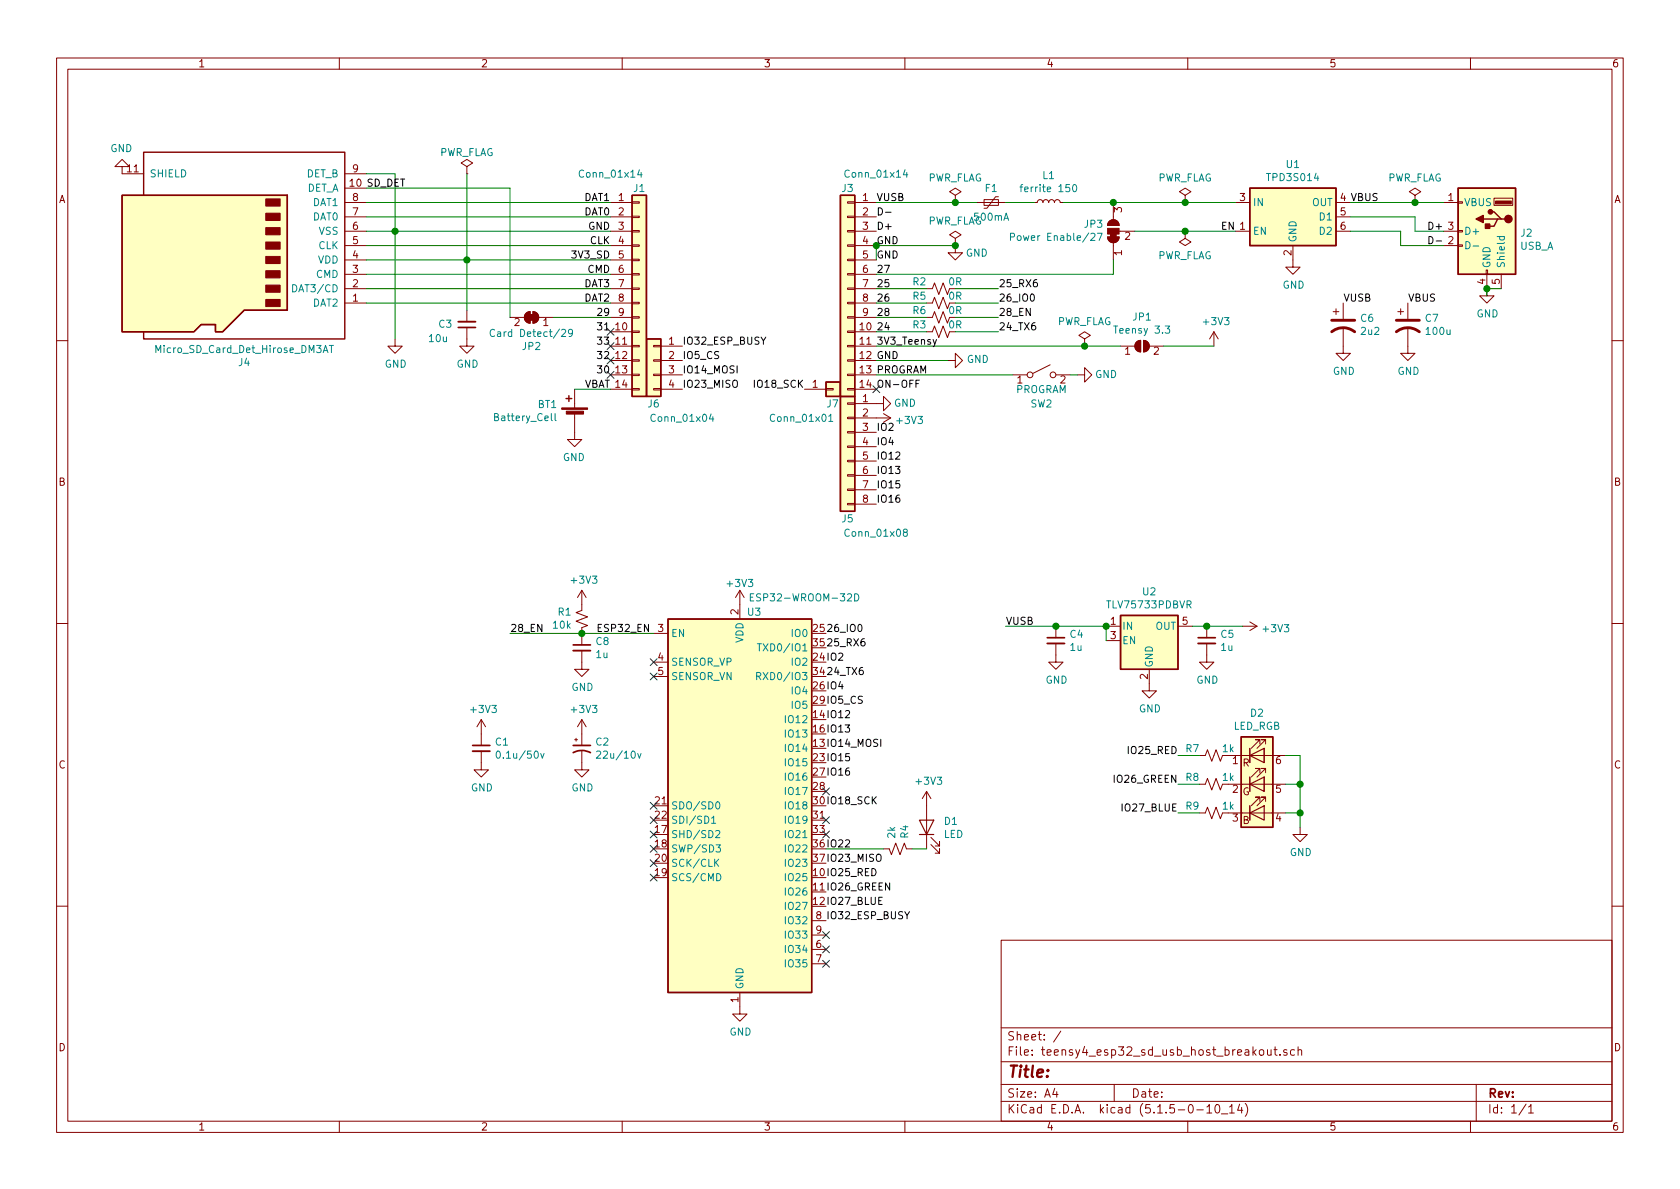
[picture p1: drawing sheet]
EESchema Schematic File Version 4
EELAYER 30 0
EELAYER END
$Descr A4 11693 8268
encoding utf-8
Sheet 1 1
Title ""
Date ""
Rev ""
Comp ""
Comment1 ""
Comment2 ""
Comment3 ""
Comment4 ""
$EndDescr
$Comp
L Connector:USB_A J2
U 1 1
P 10350 1600
F 0 "J2" H 10120 1589 50  0000 R CNN
F 1 "USB_A" H 10120 1498 50  0000 R CNN
F 2 "USB_A_Receptacle_SMD_Wuerth_629104190121:USB_A_Receptacle_SMD_Wuerth_629104190121_Narrow" H 10500 1550 50  0001 C CNN
F 3 " ~" H 10500 1550 50  0001 C CNN
F 4 "732-11179-1-ND" H 10350 1600 50  0001 C CNN "Digikey"
	1    10350 1600
	-1   0    0    -1  
$EndComp
Text Label 6100 1400 0    50   ~ 0
VUSB
Text Label 6100 1500 0    50   ~ 0
D-
Text Label 6100 1600 0    50   ~ 0
D+
Text Label 6100 1700 0    50   ~ 0
GND
Text Label 6100 1800 0    50   ~ 0
GND
Text Label 6100 1900 0    50   ~ 0
27
$Comp
L Power_Protection:TPD3S014 U1
U 1 1
P 9000 1500
F 0 "U1" H 9000 1867 50  0000 C CNN
F 1 "TPD3S014" H 9000 1776 50  0000 C CNN
F 2 "Package_TO_SOT_SMD:SOT-23-6" H 9000 1850 50  0001 C CNN
F 3 "http://www.ti.com/lit/ds/symlink/tpd3s014.pdf" H 8800 1750 50  0001 C CNN
F 4 "296-38835-1-ND" H 9000 1500 50  0001 C CNN "Digikey"
	1    9000 1500
	1    0    0    -1  
$EndComp
Wire Wire Line
	6100 1700 6100 1800
$Comp
L power:GND #PWR0102
U 1 1
P 6650 1700
F 0 "#PWR0102" H 6650 1450 50  0001 C CNN
F 1 "GND" H 6800 1650 50  0000 C CNN
F 2 "" H 6650 1700 50  0001 C CNN
F 3 "" H 6650 1700 50  0001 C CNN
	1    6650 1700
	1    0    0    -1  
$EndComp
Wire Wire Line
	9400 1400 9850 1400
$Comp
L power:GND #PWR0103
U 1 1
P 10350 2000
F 0 "#PWR0103" H 10350 1750 50  0001 C CNN
F 1 "GND" H 10355 1827 50  0000 C CNN
F 2 "" H 10350 2000 50  0001 C CNN
F 3 "" H 10350 2000 50  0001 C CNN
	1    10350 2000
	1    0    0    -1  
$EndComp
Wire Wire Line
	10350 2050 10350 2000
Connection ~ 10350 2000
Wire Wire Line
	10450 2000 10350 2000
$Comp
L Device:CP1 C7
U 1 1
P 9800 2250
F 0 "C7" H 9915 2296 50  0000 L CNN
F 1 "100u" H 9915 2205 50  0000 L CNN
F 2 "Capacitor_SMD:C_1206_3216Metric_Pad1.42x1.75mm_HandSolder" H 9800 2250 50  0001 C CNN
F 3 "~" H 9800 2250 50  0001 C CNN
F 4 "‎478-12404-1-ND‎" H 9800 2250 50  0001 C CNN "Digikey"
	1    9800 2250
	1    0    0    -1  
$EndComp
$Comp
L Device:CP1 C6
U 1 1
P 9350 2250
F 0 "C6" H 9465 2296 50  0000 L CNN
F 1 "2u2" H 9465 2205 50  0000 L CNN
F 2 "Capacitor_SMD:C_0805_2012Metric_Pad1.15x1.40mm_HandSolder" H 9350 2250 50  0001 C CNN
F 3 "~" H 9350 2250 50  0001 C CNN
F 4 "1276-1188-1-ND" H 9350 2250 50  0001 C CNN "Digikey"
	1    9350 2250
	1    0    0    -1  
$EndComp
$Comp
L power:GND #PWR0104
U 1 1
P 9350 2400
F 0 "#PWR0104" H 9350 2150 50  0001 C CNN
F 1 "GND" H 9355 2227 50  0000 C CNN
F 2 "" H 9350 2400 50  0001 C CNN
F 3 "" H 9350 2400 50  0001 C CNN
	1    9350 2400
	1    0    0    -1  
$EndComp
$Comp
L power:GND #PWR0105
U 1 1
P 9800 2400
F 0 "#PWR0105" H 9800 2150 50  0001 C CNN
F 1 "GND" H 9805 2227 50  0000 C CNN
F 2 "" H 9800 2400 50  0001 C CNN
F 3 "" H 9800 2400 50  0001 C CNN
	1    9800 2400
	1    0    0    -1  
$EndComp
Text Label 9350 2100 0    50   ~ 0
VUSB
Text Label 9800 2100 0    50   ~ 0
VBUS
Text Label 9400 1400 0    50   ~ 0
VBUS
$Comp
L Device:Polyfuse_Small F1
U 1 1
P 6900 1400
F 0 "F1" V 6800 1400 50  0000 C CNN
F 1 "500mA" V 7000 1400 50  0000 C CNN
F 2 "Inductor_SMD:L_0805_2012Metric_Pad1.15x1.40mm_HandSolder" H 6950 1200 50  0001 L CNN
F 3 "~" H 6900 1400 50  0001 C CNN
F 4 "507-1813-1-ND" V 6900 1400 50  0001 C CNN "Digikey"
	1    6900 1400
	0    1    1    0   
$EndComp
Wire Wire Line
	6100 1400 6650 1400
$Comp
L Device:L_Small L1
U 1 1
P 7300 1400
F 0 "L1" V 7485 1400 50  0000 C CNN
F 1 "ferrite 150" V 7394 1400 50  0000 C CNN
F 2 "Inductor_SMD:L_0805_2012Metric_Pad1.15x1.40mm_HandSolder" H 7300 1400 50  0001 C CNN
F 3 "~" H 7300 1400 50  0001 C CNN
F 4 "‎490-1038-1-ND‎" V 7300 1400 50  0001 C CNN "Digikey"
	1    7300 1400
	0    -1   -1   0   
$EndComp
Wire Wire Line
	7000 1400 7200 1400
Wire Wire Line
	8600 1400 8250 1400
Text Label 10050 1600 2    50   ~ 0
D+
Text Label 10050 1700 2    50   ~ 0
D-
$Comp
L power:GND #PWR0106
U 1 1
P 9000 1800
F 0 "#PWR0106" H 9000 1550 50  0001 C CNN
F 1 "GND" H 9005 1627 50  0000 C CNN
F 2 "" H 9000 1800 50  0001 C CNN
F 3 "" H 9000 1800 50  0001 C CNN
	1    9000 1800
	1    0    0    -1  
$EndComp
$Comp
L power:PWR_FLAG #FLG0101
U 1 1
P 6650 1700
F 0 "#FLG0101" H 6650 1775 50  0001 C CNN
F 1 "PWR_FLAG" H 6650 1873 50  0000 C CNN
F 2 "" H 6650 1700 50  0001 C CNN
F 3 "~" H 6650 1700 50  0001 C CNN
	1    6650 1700
	1    0    0    -1  
$EndComp
$Comp
L power:PWR_FLAG #FLG0102
U 1 1
P 9850 1400
F 0 "#FLG0102" H 9850 1475 50  0001 C CNN
F 1 "PWR_FLAG" H 9850 1573 50  0000 C CNN
F 2 "" H 9850 1400 50  0001 C CNN
F 3 "~" H 9850 1400 50  0001 C CNN
	1    9850 1400
	1    0    0    -1  
$EndComp
Connection ~ 9850 1400
Wire Wire Line
	9850 1400 10050 1400
$Comp
L power:PWR_FLAG #FLG0103
U 1 1
P 8250 1400
F 0 "#FLG0103" H 8250 1475 50  0001 C CNN
F 1 "PWR_FLAG" H 8250 1573 50  0000 C CNN
F 2 "" H 8250 1400 50  0001 C CNN
F 3 "~" H 8250 1400 50  0001 C CNN
	1    8250 1400
	1    0    0    -1  
$EndComp
Connection ~ 8250 1400
$Comp
L Jumper:SolderJumper_3_Bridged12 JP3
U 1 1
P 7750 1600
F 0 "JP3" V 7796 1667 50  0000 L CNN
F 1 "Power Enable/27" V 7705 1667 50  0000 L CNN
F 2 "Jumper:SolderJumper-3_P1.3mm_Bridged12_RoundedPad1.0x1.5mm" H 7750 1600 50  0001 C CNN
F 3 "~" H 7750 1600 50  0001 C CNN
	1    7750 1600
	0    -1   -1   0   
$EndComp
Text Label 8600 1600 2    50   ~ 0
EN
Wire Wire Line
	7750 1900 7750 1800
Wire Wire Line
	7750 1400 8250 1400
Wire Wire Line
	7400 1400 7750 1400
Connection ~ 7750 1400
Wire Wire Line
	6100 1900 7750 1900
$Comp
L Connector:Micro_SD_Card_Det_Hirose_DM3AT J4
U 1 1
P 1650 1700
F 0 "J4" H 1600 2517 50  0000 C CNN
F 1 "Micro_SD_Card_Det_Hirose_DM3AT" H 1600 2426 50  0000 C CNN
F 2 "Connector_Card:microSD_HC_Hirose_DM3D-SF" H 3700 2400 50  0001 C CNN
F 3 "https://www.hirose.com/product/en/download_file/key_name/DM3/category/Catalog/doc_file_id/49662/?file_category_id=4&item_id=195&is_series=1" H 1650 1800 50  0001 C CNN
F 4 "HR1941CT-ND‎" H 1650 1700 50  0001 C CNN "Digikey"
	1    1650 1700
	-1   0    0    1   
$EndComp
Wire Wire Line
	3850 2200 4250 2200
Wire Wire Line
	4250 2100 2550 2100
Wire Wire Line
	2550 2000 4250 2000
Wire Wire Line
	4250 1900 2550 1900
Wire Wire Line
	2550 1700 4250 1700
Wire Wire Line
	2550 1500 4250 1500
Wire Wire Line
	2550 1400 4250 1400
Wire Wire Line
	2750 1600 2750 1200
Connection ~ 2750 1600
Wire Wire Line
	2750 1600 2550 1600
Text Label 4250 1600 2    50   ~ 0
GND
Text Label 4250 2100 2    50   ~ 0
DAT2
Text Label 4250 2000 2    50   ~ 0
DAT3
Text Label 4250 2200 2    50   ~ 0
29
Text Label 4250 1900 2    50   ~ 0
CMD
Text Label 4250 1800 2    50   ~ 0
3V3_SD
Text Label 4250 1700 2    50   ~ 0
CLK
Text Label 4250 1500 2    50   ~ 0
DAT0
Text Label 4250 1400 2    50   ~ 0
DAT1
$Comp
L power:GND #PWR0108
U 1 1
P 850 1200
F 0 "#PWR0108" H 850 950 50  0001 C CNN
F 1 "GND" H 855 1027 50  0000 C CNN
F 2 "" H 850 1200 50  0001 C CNN
F 3 "" H 850 1200 50  0001 C CNN
	1    850  1200
	-1   0    0    1   
$EndComp
$Comp
L power:GND #PWR0109
U 1 1
P 2750 2350
F 0 "#PWR0109" H 2750 2100 50  0001 C CNN
F 1 "GND" H 2755 2177 50  0000 C CNN
F 2 "" H 2750 2350 50  0001 C CNN
F 3 "" H 2750 2350 50  0001 C CNN
	1    2750 2350
	1    0    0    -1  
$EndComp
Wire Wire Line
	7900 1600 8250 1600
$Comp
L power:PWR_FLAG #FLG0105
U 1 1
P 8250 1600
F 0 "#FLG0105" H 8250 1675 50  0001 C CNN
F 1 "PWR_FLAG" H 8250 1773 50  0000 C CNN
F 2 "" H 8250 1600 50  0001 C CNN
F 3 "~" H 8250 1600 50  0001 C CNN
	1    8250 1600
	-1   0    0    1   
$EndComp
Connection ~ 8250 1600
Wire Wire Line
	8250 1600 8600 1600
Wire Wire Line
	2750 1200 2550 1200
Wire Wire Line
	4250 1600 2750 1600
$Comp
L Device:C_Small C3
U 1 1
P 3250 2250
F 0 "C3" H 3400 2250 50  0000 C CNN
F 1 "10u" H 3450 2350 50  0000 C CNN
F 2 "Capacitor_SMD:C_0805_2012Metric_Pad1.15x1.40mm_HandSolder" H 3250 2250 50  0001 C CNN
F 3 "~" H 3250 2250 50  0001 C CNN
	1    3250 2250
	-1   0    0    1   
$EndComp
Wire Wire Line
	4250 1800 3250 1800
Wire Wire Line
	9750 1700 10050 1700
Connection ~ 3250 1800
Wire Wire Line
	3250 1800 2550 1800
Wire Wire Line
	3550 2200 3550 1300
Wire Wire Line
	3550 1300 2550 1300
$Comp
L power:GND #PWR0101
U 1 1
P 3250 2350
F 0 "#PWR0101" H 3250 2100 50  0001 C CNN
F 1 "GND" H 3255 2177 50  0000 C CNN
F 2 "" H 3250 2350 50  0001 C CNN
F 3 "" H 3250 2350 50  0001 C CNN
	1    3250 2350
	1    0    0    -1  
$EndComp
$Comp
L Jumper:SolderJumper_2_Bridged JP2
U 1 1
P 3700 2200
F 0 "JP2" H 3700 2405 50  0000 C CNN
F 1 "Card Detect/29" H 3700 2314 50  0000 C CNN
F 2 "Jumper:SolderJumper-2_P1.3mm_Bridged_RoundedPad1.0x1.5mm" H 3700 2200 50  0001 C CNN
F 3 "~" H 3700 2200 50  0001 C CNN
	1    3700 2200
	-1   0    0    1   
$EndComp
Text Label 6950 2000 0    50   ~ 0
25_RX6
Text Label 6950 2100 0    50   ~ 0
26_IO0
Text Label 6950 2200 0    50   ~ 0
28_EN
Text Label 6950 2300 0    50   ~ 0
24_TX6
Text Label 6100 2400 0    50   ~ 0
3V3_Teensy
Text Label 6100 2500 0    50   ~ 0
GND
$Comp
L RF_Module:ESP32-WROOM-32 U3
U 1 1
P 5150 5600
F 0 "U3" H 5250 6950 50  0000 C CNN
F 1 "ESP32-WROOM-32D" H 5600 7050 50  0000 C CNN
F 2 "RF_Module:ESP32-WROOM-32" H 5150 4100 50  0001 C CNN
F 3 "https://www.espressif.com/sites/default/files/documentation/esp32-wroom-32d_esp32-wroom-32u_datasheet_en.pdf" H 4850 5650 50  0001 C CNN
F 4 "1904-1025-1-ND" H 5150 5600 50  0001 C CNN "Digikey"
	1    5150 5600
	1    0    0    -1  
$EndComp
$Comp
L Device:R_Small_US R2
U 1 1
P 6550 2000
F 0 "R2" V 6500 1850 50  0000 C CNN
F 1 "0R" V 6500 2100 50  0000 C CNN
F 2 "Resistor_SMD:R_0805_2012Metric_Pad1.15x1.40mm_HandSolder" H 6550 2000 50  0001 C CNN
F 3 "~" H 6550 2000 50  0001 C CNN
	1    6550 2000
	0    1    1    0   
$EndComp
$Comp
L Device:R_Small_US R3
U 1 1
P 6550 2300
F 0 "R3" V 6500 2150 50  0000 C CNN
F 1 "0R" V 6500 2400 50  0000 C CNN
F 2 "Resistor_SMD:R_0805_2012Metric_Pad1.15x1.40mm_HandSolder" H 6550 2300 50  0001 C CNN
F 3 "~" H 6550 2300 50  0001 C CNN
	1    6550 2300
	0    1    1    0   
$EndComp
Text Label 5750 4700 0    50   ~ 0
24_TX6
Text Label 5750 4500 0    50   ~ 0
25_RX6
Text Label 5750 4400 0    50   ~ 0
26_IO0
Text Label 4150 4400 0    50   ~ 0
ESP32_EN
Wire Wire Line
	4050 4400 4550 4400
$Comp
L Device:R_Small_US R1
U 1 1
P 4050 4300
F 0 "R1" H 3982 4254 50  0000 R CNN
F 1 "10k" H 3982 4345 50  0000 R CNN
F 2 "Resistor_SMD:R_0805_2012Metric_Pad1.15x1.40mm_HandSolder" H 4050 4300 50  0001 C CNN
F 3 "~" H 4050 4300 50  0001 C CNN
	1    4050 4300
	1    0    0    1   
$EndComp
$Comp
L power:+3V3 #PWR0120
U 1 1
P 4050 4200
F 0 "#PWR0120" H 4050 4050 50  0001 C CNN
F 1 "+3V3" H 4065 4373 50  0000 C CNN
F 2 "" H 4050 4200 50  0001 C CNN
F 3 "" H 4050 4200 50  0001 C CNN
	1    4050 4200
	1    0    0    -1  
$EndComp
$Comp
L power:+3V3 #PWR0121
U 1 1
P 8450 2400
F 0 "#PWR0121" H 8450 2250 50  0001 C CNN
F 1 "+3V3" H 8465 2573 50  0000 C CNN
F 2 "" H 8450 2400 50  0001 C CNN
F 3 "" H 8450 2400 50  0001 C CNN
	1    8450 2400
	1    0    0    -1  
$EndComp
$Comp
L power:GND #PWR0122
U 1 1
P 6600 2500
F 0 "#PWR0122" H 6600 2250 50  0001 C CNN
F 1 "GND" V 6605 2372 50  0000 R CNN
F 2 "" H 6600 2500 50  0001 C CNN
F 3 "" H 6600 2500 50  0001 C CNN
	1    6600 2500
	0    -1   -1   0   
$EndComp
NoConn ~ 4550 4600
NoConn ~ 4550 4700
$Comp
L power:+3V3 #PWR0124
U 1 1
P 5150 4200
F 0 "#PWR0124" H 5150 4050 50  0001 C CNN
F 1 "+3V3" H 5150 4350 50  0000 C CNN
F 2 "" H 5150 4200 50  0001 C CNN
F 3 "" H 5150 4200 50  0001 C CNN
	1    5150 4200
	1    0    0    -1  
$EndComp
$Comp
L power:GND #PWR0125
U 1 1
P 5150 7000
F 0 "#PWR0125" H 5150 6750 50  0001 C CNN
F 1 "GND" H 5155 6827 50  0000 C CNN
F 2 "" H 5150 7000 50  0001 C CNN
F 3 "" H 5150 7000 50  0001 C CNN
	1    5150 7000
	1    0    0    -1  
$EndComp
$Comp
L Jumper:SolderJumper_2_Open JP1
U 1 1
P 7950 2400
F 0 "JP1" H 7950 2605 50  0000 C CNN
F 1 "Teensy 3.3" H 7950 2514 50  0000 C CNN
F 2 "Jumper:SolderJumper-2_P1.3mm_Open_RoundedPad1.0x1.5mm" H 7950 2400 50  0001 C CNN
F 3 "~" H 7950 2400 50  0001 C CNN
	1    7950 2400
	1    0    0    -1  
$EndComp
Wire Wire Line
	8100 2400 8450 2400
NoConn ~ 4550 5600
NoConn ~ 4550 5700
NoConn ~ 4550 5800
NoConn ~ 4550 5900
NoConn ~ 4550 6000
NoConn ~ 4550 6100
$Comp
L Device:CP1_Small C2
U 1 1
P 4050 5200
F 0 "C2" H 4141 5246 50  0000 L CNN
F 1 "22u/10v" H 4141 5155 50  0000 L CNN
F 2 "Capacitor_Tantalum_SMD:CP_EIA-2012-12_Kemet-R_Pad1.30x1.05mm_HandSolder" H 4050 5200 50  0001 C CNN
F 3 "~" H 4050 5200 50  0001 C CNN
	1    4050 5200
	1    0    0    -1  
$EndComp
$Comp
L power:GND #PWR0126
U 1 1
P 4050 5300
F 0 "#PWR0126" H 4050 5050 50  0001 C CNN
F 1 "GND" H 4055 5127 50  0000 C CNN
F 2 "" H 4050 5300 50  0001 C CNN
F 3 "" H 4050 5300 50  0001 C CNN
	1    4050 5300
	1    0    0    -1  
$EndComp
$Comp
L power:GND #PWR0127
U 1 1
P 3350 5300
F 0 "#PWR0127" H 3350 5050 50  0001 C CNN
F 1 "GND" H 3355 5127 50  0000 C CNN
F 2 "" H 3350 5300 50  0001 C CNN
F 3 "" H 3350 5300 50  0001 C CNN
	1    3350 5300
	1    0    0    -1  
$EndComp
$Comp
L power:+3V3 #PWR0128
U 1 1
P 3350 5100
F 0 "#PWR0128" H 3350 4950 50  0001 C CNN
F 1 "+3V3" H 3365 5273 50  0000 C CNN
F 2 "" H 3350 5100 50  0001 C CNN
F 3 "" H 3350 5100 50  0001 C CNN
	1    3350 5100
	1    0    0    -1  
$EndComp
$Comp
L power:+3V3 #PWR0110
U 1 1
P 4050 5100
F 0 "#PWR0110" H 4050 4950 50  0001 C CNN
F 1 "+3V3" H 4065 5273 50  0000 C CNN
F 2 "" H 4050 5100 50  0001 C CNN
F 3 "" H 4050 5100 50  0001 C CNN
	1    4050 5100
	1    0    0    -1  
$EndComp
$Comp
L Device:C_Small C8
U 1 1
P 4050 4500
F 0 "C8" H 4142 4546 50  0000 L CNN
F 1 "1u" H 4142 4455 50  0000 L CNN
F 2 "Capacitor_SMD:C_0805_2012Metric_Pad1.15x1.40mm_HandSolder" H 4050 4500 50  0001 C CNN
F 3 "~" H 4050 4500 50  0001 C CNN
	1    4050 4500
	1    0    0    -1  
$EndComp
Connection ~ 4050 4400
$Comp
L power:GND #PWR0111
U 1 1
P 4050 4600
F 0 "#PWR0111" H 4050 4350 50  0001 C CNN
F 1 "GND" H 4055 4427 50  0000 C CNN
F 2 "" H 4050 4600 50  0001 C CNN
F 3 "" H 4050 4600 50  0001 C CNN
	1    4050 4600
	1    0    0    -1  
$EndComp
$Comp
L Device:C_Small C1
U 1 1
P 3350 5200
F 0 "C1" H 3442 5246 50  0000 L CNN
F 1 "0.1u/50v" H 3442 5155 50  0000 L CNN
F 2 "Capacitor_SMD:C_0805_2012Metric_Pad1.15x1.40mm_HandSolder" H 3350 5200 50  0001 C CNN
F 3 "~" H 3350 5200 50  0001 C CNN
	1    3350 5200
	1    0    0    -1  
$EndComp
$Comp
L Device:R_Small_US R4
U 1 1
P 6250 5900
F 0 "R4" H 6183 5854 50  0000 R CNN
F 1 "2k" H 6183 5945 50  0000 R CNN
F 2 "Resistor_SMD:R_0805_2012Metric_Pad1.15x1.40mm_HandSolder" H 6250 5900 50  0001 C CNN
F 3 "~" H 6250 5900 50  0001 C CNN
	1    6250 5900
	0    -1   1    0   
$EndComp
$Comp
L power:+3V3 #PWR0114
U 1 1
P 6450 5600
F 0 "#PWR0114" H 6450 5450 50  0001 C CNN
F 1 "+3V3" H 6465 5773 50  0000 C CNN
F 2 "" H 6450 5600 50  0001 C CNN
F 3 "" H 6450 5600 50  0001 C CNN
	1    6450 5600
	1    0    0    -1  
$EndComp
Wire Wire Line
	6150 5900 5750 5900
Text Label 5750 4900 0    50   ~ 0
IO5_CS
$Comp
L Regulator_Linear:TLV75533PDBV U2
U 1 1
P 8000 4450
F 0 "U2" H 8000 4792 50  0000 C CNN
F 1 "TLV75733PDBVR" H 8000 4701 50  0000 C CNN
F 2 "Package_TO_SOT_SMD:SOT-23-5" H 8000 4750 50  0001 C CIN
F 3 "http://www.ti.com/lit/ds/symlink/tlv755p.pdf" H 8000 4450 50  0001 C CNN
F 4 "296-50414-1-ND" H 8000 4450 50  0001 C CNN "Digikey"
	1    8000 4450
	1    0    0    -1  
$EndComp
Text Label 7000 4350 0    50   ~ 0
VUSB
Wire Wire Line
	7700 4350 7700 4450
$Comp
L Device:C_Small C4
U 1 1
P 7350 4450
F 0 "C4" H 7442 4496 50  0000 L CNN
F 1 "1u" H 7442 4405 50  0000 L CNN
F 2 "Capacitor_SMD:C_0805_2012Metric_Pad1.15x1.40mm_HandSolder" H 7350 4450 50  0001 C CNN
F 3 "~" H 7350 4450 50  0001 C CNN
	1    7350 4450
	1    0    0    -1  
$EndComp
Connection ~ 7350 4350
$Comp
L power:GND #PWR0115
U 1 1
P 7350 4550
F 0 "#PWR0115" H 7350 4300 50  0001 C CNN
F 1 "GND" H 7355 4377 50  0000 C CNN
F 2 "" H 7350 4550 50  0001 C CNN
F 3 "" H 7350 4550 50  0001 C CNN
	1    7350 4550
	1    0    0    -1  
$EndComp
$Comp
L Device:C_Small C5
U 1 1
P 8400 4450
F 0 "C5" H 8492 4496 50  0000 L CNN
F 1 "1u" H 8492 4405 50  0000 L CNN
F 2 "Capacitor_SMD:C_0805_2012Metric_Pad1.15x1.40mm_HandSolder" H 8400 4450 50  0001 C CNN
F 3 "~" H 8400 4450 50  0001 C CNN
	1    8400 4450
	1    0    0    -1  
$EndComp
Wire Wire Line
	8300 4350 8400 4350
Connection ~ 8400 4350
Wire Wire Line
	8400 4350 8650 4350
$Comp
L power:GND #PWR0116
U 1 1
P 8400 4550
F 0 "#PWR0116" H 8400 4300 50  0001 C CNN
F 1 "GND" H 8405 4377 50  0000 C CNN
F 2 "" H 8400 4550 50  0001 C CNN
F 3 "" H 8400 4550 50  0001 C CNN
	1    8400 4550
	1    0    0    -1  
$EndComp
$Comp
L power:+3V3 #PWR0117
U 1 1
P 8650 4350
F 0 "#PWR0117" H 8650 4200 50  0001 C CNN
F 1 "+3V3" V 8665 4478 50  0000 L CNN
F 2 "" H 8650 4350 50  0001 C CNN
F 3 "" H 8650 4350 50  0001 C CNN
	1    8650 4350
	0    1    1    0   
$EndComp
$Comp
L power:GND #PWR0118
U 1 1
P 8000 4750
F 0 "#PWR0118" H 8000 4500 50  0001 C CNN
F 1 "GND" H 8005 4577 50  0000 C CNN
F 2 "" H 8000 4750 50  0001 C CNN
F 3 "" H 8000 4750 50  0001 C CNN
	1    8000 4750
	1    0    0    -1  
$EndComp
$Comp
L power:PWR_FLAG #FLG0107
U 1 1
P 6650 1400
F 0 "#FLG0107" H 6650 1475 50  0001 C CNN
F 1 "PWR_FLAG" H 6650 1573 50  0000 C CNN
F 2 "" H 6650 1400 50  0001 C CNN
F 3 "~" H 6650 1400 50  0001 C CNN
	1    6650 1400
	1    0    0    -1  
$EndComp
Text Label 5750 6000 0    50   ~ 0
IO23_MISO
Text Label 5750 5600 0    50   ~ 0
IO18_SCK
Text Label 5750 5900 0    50   ~ 0
IO22
Text Label 5750 5200 0    50   ~ 0
IO14_MOSI
Text Label 4750 2700 0    50   ~ 0
IO23_MISO
Text Label 4750 2600 0    50   ~ 0
IO14_MOSI
Text Label 5600 2700 2    50   ~ 0
IO18_SCK
Text Label 4750 2500 0    50   ~ 0
IO5_CS
Text Label 5750 6100 0    50   ~ 0
IO25_RED
Text Label 5750 6200 0    50   ~ 0
IO26_GREEN
NoConn ~ 5750 5500
NoConn ~ 5750 5700
NoConn ~ 5750 5800
NoConn ~ 5750 6600
NoConn ~ 5750 6700
Text Label 5750 6400 0    50   ~ 0
IO32_ESP_BUSY
Text Label 4750 2400 0    50   ~ 0
IO32_ESP_BUSY
Wire Wire Line
	7000 4350 7350 4350
Text Label 3550 4400 0    50   ~ 0
28_EN
Wire Wire Line
	3550 4400 4050 4400
$Comp
L Connector_Generic:Conn_01x14 J3
U 1 1
P 5900 2000
F 0 "J3" H 5900 2700 50  0000 C CNN
F 1 "Conn_01x14" H 5700 2800 50  0000 C CNN
F 2 "Connector_PinHeader_2.54mm:PinHeader_1x14_P2.54mm_Vertical" H 5900 2000 50  0001 C CNN
F 3 "~" H 5900 2000 50  0001 C CNN
	1    5900 2000
	-1   0    0    -1  
$EndComp
Connection ~ 6100 1700
Text Label 6100 2600 0    50   ~ 0
PROGRAM
Text Label 6100 2700 0    50   ~ 0
ON-OFF
$Comp
L Connector_Generic:Conn_01x14 J1
U 1 1
P 4450 2000
F 0 "J1" H 4450 2700 50  0000 C CNN
F 1 "Conn_01x14" H 4250 2800 50  0000 C CNN
F 2 "Connector_PinHeader_2.54mm:PinHeader_1x14_P2.54mm_Vertical" H 4450 2000 50  0001 C CNN
F 3 "~" H 4450 2000 50  0001 C CNN
	1    4450 2000
	1    0    0    -1  
$EndComp
Text Label 4250 2300 2    50   ~ 0
31
Text Label 4250 2400 2    50   ~ 0
33
Text Label 4250 2500 2    50   ~ 0
32
Text Label 4250 2600 2    50   ~ 0
30
Text Label 4250 2700 2    50   ~ 0
VBAT
$Comp
L Connector_Generic:Conn_01x08 J5
U 1 1
P 5900 3100
F 0 "J5" H 5900 2600 50  0000 C CNN
F 1 "Conn_01x08" H 5700 2500 50  0000 C CNN
F 2 "Connector_PinHeader_2.54mm:PinHeader_1x08_P2.54mm_Vertical" H 5900 3100 50  0001 C CNN
F 3 "~" H 5900 3100 50  0001 C CNN
	1    5900 3100
	-1   0    0    -1  
$EndComp
$Comp
L power:GND #PWR0112
U 1 1
P 6100 2800
F 0 "#PWR0112" H 6100 2550 50  0001 C CNN
F 1 "GND" V 6100 2600 50  0000 C CNN
F 2 "" H 6100 2800 50  0001 C CNN
F 3 "" H 6100 2800 50  0001 C CNN
	1    6100 2800
	0    -1   -1   0   
$EndComp
Wire Wire Line
	7350 4350 7700 4350
$Comp
L Device:Battery_Cell BT1
U 1 1
P 4000 2900
F 0 "BT1" H 4118 2996 50  0000 L CNN
F 1 "Battery_Cell" H 4118 2905 50  0000 L CNN
F 2 "BatteryHolder_MPD_BC501SM:BatteryHolder_MPD_BC501SM" V 4000 2960 50  0001 C CNN
F 3 "~" V 4000 2960 50  0001 C CNN
F 4 "BC501SM-TRCT-ND‎" H 4000 2900 50  0001 C CNN "Digikey"
	1    4000 2900
	-1   0    0    -1  
$EndComp
$Comp
L power:GND #PWR0113
U 1 1
P 4000 3000
F 0 "#PWR0113" H 4000 2750 50  0001 C CNN
F 1 "GND" H 4005 2827 50  0000 C CNN
F 2 "" H 4000 3000 50  0001 C CNN
F 3 "" H 4000 3000 50  0001 C CNN
	1    4000 3000
	-1   0    0    -1  
$EndComp
$Comp
L Switch:SW_SPST SW2
U 1 1
P 7250 2600
F 0 "SW2" H 7250 2400 50  0000 C CNN
F 1 "PROGRAM" H 7250 2500 50  0000 C CNN
F 2 "Button_Switch_SMD:SW_SPST_PTS810" H 7250 2600 50  0001 C CNN
F 3 "~" H 7250 2600 50  0001 C CNN
F 4 "CKN12216-1-ND‎" H 7250 2600 50  0001 C CNN "Digikey"
	1    7250 2600
	1    0    0    -1  
$EndComp
$Comp
L power:GND #PWR0129
U 1 1
P 7500 2600
F 0 "#PWR0129" H 7500 2350 50  0001 C CNN
F 1 "GND" V 7500 2400 50  0000 C CNN
F 2 "" H 7500 2600 50  0001 C CNN
F 3 "" H 7500 2600 50  0001 C CNN
	1    7500 2600
	0    -1   -1   0   
$EndComp
Wire Wire Line
	7450 2600 7500 2600
Wire Wire Line
	4000 2700 4250 2700
Connection ~ 6650 1400
Wire Wire Line
	6650 1400 6800 1400
Wire Wire Line
	6100 1700 6650 1700
Connection ~ 6650 1700
Wire Wire Line
	6100 2600 7050 2600
Connection ~ 7700 4350
$Comp
L power:PWR_FLAG #FLG0106
U 1 1
P 7550 2400
F 0 "#FLG0106" H 7550 2475 50  0001 C CNN
F 1 "PWR_FLAG" H 7550 2573 50  0000 C CNN
F 2 "" H 7550 2400 50  0001 C CNN
F 3 "~" H 7550 2400 50  0001 C CNN
	1    7550 2400
	1    0    0    -1  
$EndComp
Wire Wire Line
	7550 2400 7800 2400
NoConn ~ 5750 6500
NoConn ~ 6100 2700
$Comp
L Device:R_Small_US R5
U 1 1
P 6550 2100
F 0 "R5" V 6500 1950 50  0000 C CNN
F 1 "0R" V 6500 2200 50  0000 C CNN
F 2 "Resistor_SMD:R_0805_2012Metric_Pad1.15x1.40mm_HandSolder" H 6550 2100 50  0001 C CNN
F 3 "~" H 6550 2100 50  0001 C CNN
	1    6550 2100
	0    1    1    0   
$EndComp
$Comp
L Device:R_Small_US R6
U 1 1
P 6550 2200
F 0 "R6" V 6500 2050 50  0000 C CNN
F 1 "0R" V 6500 2300 50  0000 C CNN
F 2 "Resistor_SMD:R_0805_2012Metric_Pad1.15x1.40mm_HandSolder" H 6550 2200 50  0001 C CNN
F 3 "~" H 6550 2200 50  0001 C CNN
	1    6550 2200
	0    1    1    0   
$EndComp
Wire Wire Line
	6100 2500 6600 2500
Connection ~ 7550 2400
Wire Wire Line
	6100 2000 6450 2000
Wire Wire Line
	6100 2100 6450 2100
Wire Wire Line
	6100 2200 6450 2200
Wire Wire Line
	6450 2300 6100 2300
Wire Wire Line
	6650 2000 6950 2000
Wire Wire Line
	6950 2100 6650 2100
Wire Wire Line
	6650 2200 6950 2200
Wire Wire Line
	6950 2300 6650 2300
Text Label 6100 2000 0    50   ~ 0
25
Text Label 6100 2100 0    50   ~ 0
26
Text Label 6100 2200 0    50   ~ 0
28
Text Label 6100 2300 0    50   ~ 0
24
Wire Wire Line
	6100 2400 7550 2400
$Comp
L Device:LED D1
U 1 1
P 6450 5750
F 0 "D1" V 6489 5633 50  0000 R CNN
F 1 "LED" V 6398 5633 50  0000 R CNN
F 2 "LED_SMD:LED_0805_2012Metric_Pad1.15x1.40mm_HandSolder" H 6450 5750 50  0001 C CNN
F 3 "~" H 6450 5750 50  0001 C CNN
F 4 "1516-1085-1-ND" H 6450 5750 50  0001 C CNN "Digikey"
	1    6450 5750
	0    -1   -1   0   
$EndComp
Wire Wire Line
	6350 5900 6450 5900
$Comp
L Connector_Generic:Conn_01x04 J6
U 1 1
P 4550 2500
F 0 "J6" H 4550 2200 50  0000 C CNN
F 1 "Conn_01x04" H 4350 2100 50  0000 C CNN
F 2 "Connector_PinHeader_2.54mm:PinHeader_1x04_P2.54mm_Vertical" H 4550 2500 50  0001 C CNN
F 3 "~" H 4550 2500 50  0001 C CNN
	1    4550 2500
	-1   0    0    -1  
$EndComp
$Comp
L Connector_Generic:Conn_01x01 J7
U 1 1
P 5800 2700
F 0 "J7" H 5750 2600 50  0000 L CNN
F 1 "Conn_01x01" H 5350 2500 50  0000 L CNN
F 2 "Connector_PinHeader_2.54mm:PinHeader_1x01_P2.54mm_Vertical" H 5800 2700 50  0001 C CNN
F 3 "~" H 5800 2700 50  0001 C CNN
	1    5800 2700
	1    0    0    -1  
$EndComp
$Comp
L power:+3V3 #PWR0107
U 1 1
P 6100 2900
F 0 "#PWR0107" H 6100 2750 50  0001 C CNN
F 1 "+3V3" V 6115 3028 50  0000 L CNN
F 2 "" H 6100 2900 50  0001 C CNN
F 3 "" H 6100 2900 50  0001 C CNN
	1    6100 2900
	0    1    1    0   
$EndComp
Text Label 5750 6300 0    50   ~ 0
IO27_BLUE
Text Label 8200 5650 2    50   ~ 0
IO27_BLUE
Text Label 8200 5450 2    50   ~ 0
IO26_GREEN
Text Label 8200 5250 2    50   ~ 0
IO25_RED
$Comp
L Device:LED_RGB D2
U 1 1
P 8750 5450
F 0 "D2" H 8750 5947 50  0000 C CNN
F 1 "LED_RGB" H 8750 5856 50  0000 C CNN
F 2 "LED_SMD:LED_Avago_PLCC6_3x2.8mm" H 8750 5400 50  0001 C CNN
F 3 "~" H 8750 5400 50  0001 C CNN
F 4 "516-4385-1-ND‎" H 8750 5450 50  0001 C CNN "Digikey"
	1    8750 5450
	1    0    0    -1  
$EndComp
$Comp
L Device:R_Small_US R7
U 1 1
P 8450 5250
F 0 "R7" V 8400 5100 50  0000 C CNN
F 1 "1k" V 8400 5350 50  0000 C CNN
F 2 "Resistor_SMD:R_0805_2012Metric_Pad1.15x1.40mm_HandSolder" H 8450 5250 50  0001 C CNN
F 3 "~" H 8450 5250 50  0001 C CNN
	1    8450 5250
	0    1    1    0   
$EndComp
$Comp
L Device:R_Small_US R8
U 1 1
P 8450 5450
F 0 "R8" V 8400 5300 50  0000 C CNN
F 1 "1k" V 8400 5550 50  0000 C CNN
F 2 "Resistor_SMD:R_0805_2012Metric_Pad1.15x1.40mm_HandSolder" H 8450 5450 50  0001 C CNN
F 3 "~" H 8450 5450 50  0001 C CNN
	1    8450 5450
	0    1    1    0   
$EndComp
$Comp
L Device:R_Small_US R9
U 1 1
P 8450 5650
F 0 "R9" V 8400 5500 50  0000 C CNN
F 1 "1k" V 8400 5750 50  0000 C CNN
F 2 "Resistor_SMD:R_0805_2012Metric_Pad1.15x1.40mm_HandSolder" H 8450 5650 50  0001 C CNN
F 3 "~" H 8450 5650 50  0001 C CNN
	1    8450 5650
	0    1    1    0   
$EndComp
Wire Wire Line
	8200 5250 8350 5250
Wire Wire Line
	8350 5450 8200 5450
Wire Wire Line
	8200 5650 8350 5650
$Comp
L power:GND #PWR0119
U 1 1
P 9050 5750
F 0 "#PWR0119" H 9050 5500 50  0001 C CNN
F 1 "GND" H 9055 5577 50  0000 C CNN
F 2 "" H 9050 5750 50  0001 C CNN
F 3 "" H 9050 5750 50  0001 C CNN
	1    9050 5750
	1    0    0    -1  
$EndComp
Wire Wire Line
	9050 5250 9050 5450
Wire Wire Line
	8950 5650 9050 5650
Connection ~ 9050 5650
Wire Wire Line
	9050 5650 9050 5750
Wire Wire Line
	8950 5450 9050 5450
Connection ~ 9050 5450
Wire Wire Line
	9050 5450 9050 5650
Wire Wire Line
	8950 5250 9050 5250
Text Label 5750 4600 0    50   ~ 0
IO2
Text Label 5750 4800 0    50   ~ 0
IO4
Text Label 5750 5000 0    50   ~ 0
IO12
Text Label 5750 5100 0    50   ~ 0
IO13
Text Label 6100 3000 0    50   ~ 0
IO2
Text Label 6100 3100 0    50   ~ 0
IO4
Text Label 6100 3200 0    50   ~ 0
IO12
Text Label 6100 3300 0    50   ~ 0
IO13
Text Label 5750 5300 0    50   ~ 0
IO15
Text Label 5750 5400 0    50   ~ 0
IO16
Text Label 6100 3500 0    50   ~ 0
IO16
Text Label 6100 3400 0    50   ~ 0
IO15
Text Label 2550 1300 0    50   ~ 0
SD_DET
Wire Wire Line
	9400 1600 9750 1600
Wire Wire Line
	9750 1600 9750 1700
Wire Wire Line
	9850 1500 9850 1600
Wire Wire Line
	9850 1600 10050 1600
Wire Wire Line
	9400 1500 9850 1500
$Comp
L power:PWR_FLAG #FLG0104
U 1 1
P 3250 1200
F 0 "#FLG0104" H 3250 1275 50  0001 C CNN
F 1 "PWR_FLAG" H 3250 1350 50  0000 C CNN
F 2 "" H 3250 1200 50  0001 C CNN
F 3 "~" H 3250 1200 50  0001 C CNN
	1    3250 1200
	1    0    0    -1  
$EndComp
NoConn ~ 4250 2300
NoConn ~ 4250 2400
NoConn ~ 4250 2500
NoConn ~ 4250 2600
Wire Wire Line
	3250 1200 3250 1800
Wire Wire Line
	2750 1600 2750 2350
Wire Wire Line
	3250 1800 3250 2150
$EndSCHEMATC
